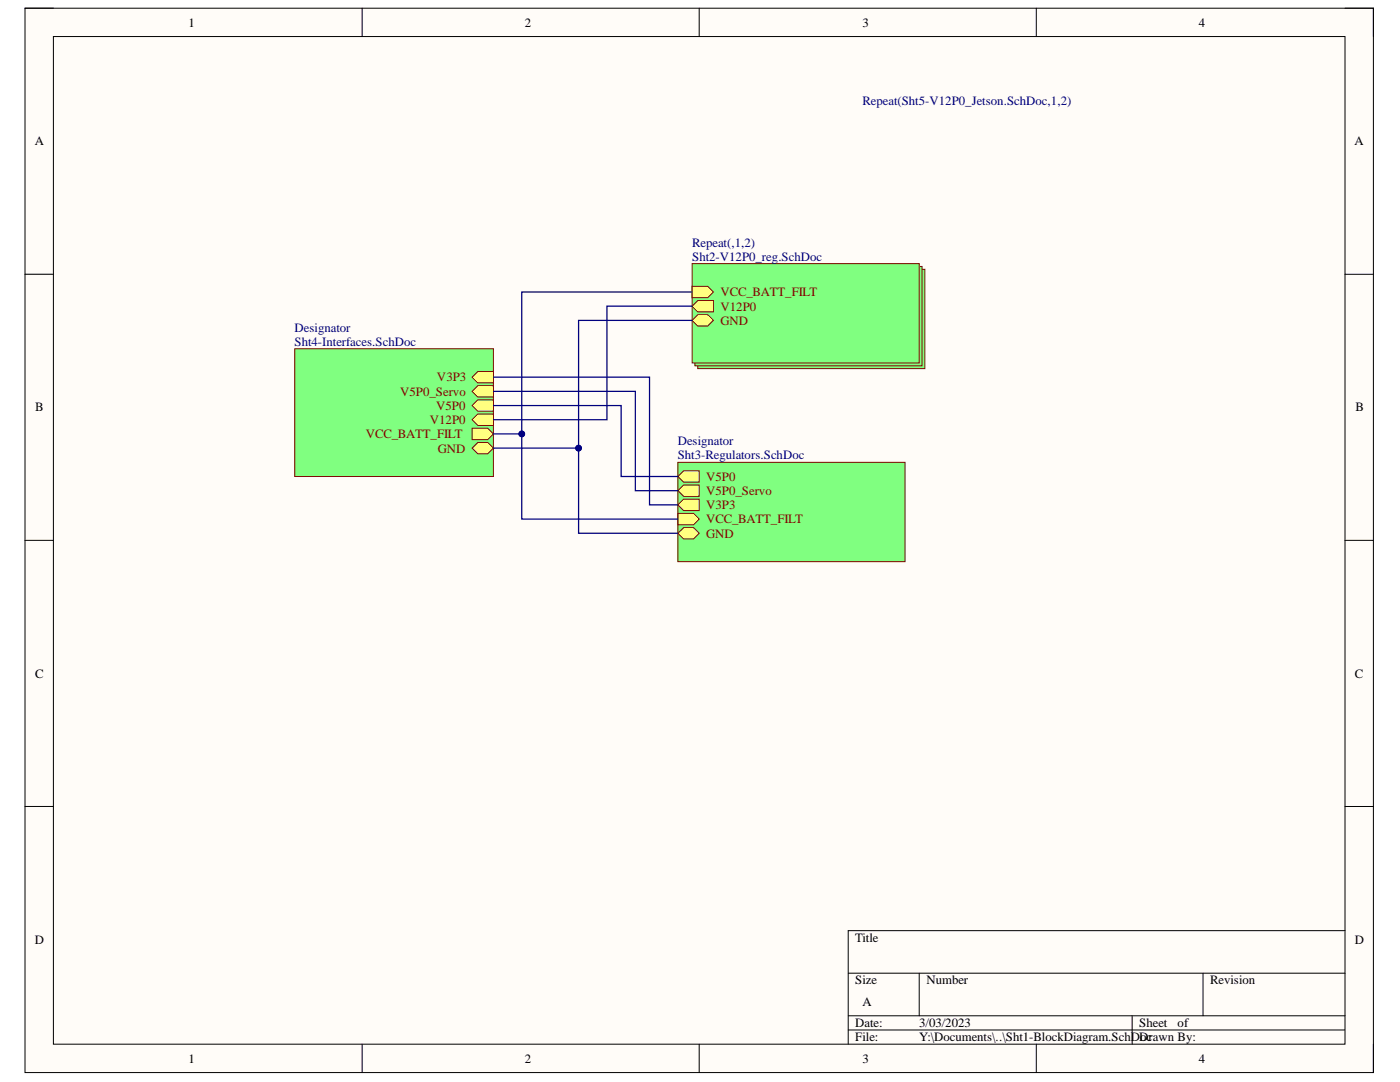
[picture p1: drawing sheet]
<svg xmlns="http://www.w3.org/2000/svg" width="279mm" height="216mm" viewBox="0 0 279 216" stroke-linecap="round" stroke-linejoin="round" font-family="sans-serif">
<path d="M5 1.6h269.1v212.4h-269.1z" fill-rule="evenodd" fill="#fffcf8"/>
<path d="M5 1.6h269.1v212.4h-269.1z" fill="none" stroke="#000" stroke-width=".2"/>
<path d="M10.7 7.3h257.7v201.1h-257.7z" fill-rule="evenodd" fill="#fffcf8"/>
<g fill="none" stroke="#000" stroke-width=".2">
<path d="M5 1.6h5.7M10.7 7.3h257.7v201.1h-257.7zM72.3 1.6v5.7M139.5 1.6v5.7M206.8 1.6v5.7M268.4 1.6h5.7v5.7M5 54.7h5.7M268.4 54.7h5.7M5 107.8h5.7M268.4 107.8h5.7M5 160.9h5.7M268.4 160.9h5.7"/>
<path d="M169.3 194.2h99.1M183.5 194.2v8.5M240.1 194.2v8.5M268.4 185.7h-99.1v22.7M72.3 208.4v5.6M139.5 208.4v5.6M169.3 202.7h99.1M169.3 205.5h99.1M206.8 208.4v5.6M225.9 202.7v5.7M274.1 208.4v5.6"/>
</g>
<path d="M58.8 69.6h39.7v25.5h-39.7z" fill-rule="evenodd" fill="#80ff80"/>
<path d="M58.8 69.6h39.7v25.5h-39.7z" fill="none" stroke="#800000" stroke-width=".2"/>
<path d="M94.2 85.5h3.1l1.2 1.1-1.2 1.1h-3.1z" fill-rule="evenodd" fill="#ffff80"/>
<path d="M94.2 85.5h3.1l1.2 1.1-1.2 1.1h-3.1z" fill="none" stroke="#800000" stroke-width=".2"/>
<path d="M94.2 83.8l1.2-1.2h3.1v2.3h-3.1z" fill-rule="evenodd" fill="#ffff80"/>
<path d="M94.2 83.8l1.2-1.2h3.1v2.3h-3.1z" fill="none" stroke="#800000" stroke-width=".2"/>
<path d="M95.4 79.8h3.1v2.3h-3.1l-1.2-1.2z" fill-rule="evenodd" fill="#ffff80"/>
<path d="M95.4 79.8h3.1v2.3h-3.1l-1.2-1.2z" fill="none" stroke="#800000" stroke-width=".2"/>
<path d="M95.4 77h3.1v2.2h-3.1l-1.2-1.1z" fill-rule="evenodd" fill="#ffff80"/>
<path d="M95.4 77h3.1v2.2h-3.1l-1.2-1.1z" fill="none" stroke="#800000" stroke-width=".2"/>
<path d="M94.2 75.3l1.2-1.2h3.1v2.3h-3.1z" fill-rule="evenodd" fill="#ffff80"/>
<path d="M94.2 75.3l1.2-1.2h3.1v2.3h-3.1z" fill="none" stroke="#800000" stroke-width=".2"/>
<path d="M94.2 89.4l1.2-1.1h1.9l1.2 1.1-1.2 1.1h-1.9z" fill-rule="evenodd" fill="#ffff80"/>
<path d="M94.2 89.4l1.2-1.1h1.9l1.2 1.1-1.2 1.1h-1.9z" fill="none" stroke="#800000" stroke-width=".2"/>
<path d="M139.3 53.7h45.3v19.9h-45.3z" fill-rule="evenodd" fill="#80ff80"/>
<path d="M139.3 53.7h45.3v19.9h-45.3z" fill="none" stroke="#800000" stroke-width=".2"/>
<path d="M138.7 53.2h45.3v19.8h-45.3z" fill-rule="evenodd" fill="#80ff80"/>
<path d="M138.7 53.2h45.3v19.8h-45.3z" fill="none" stroke="#800000" stroke-width=".2"/>
<path d="M138.1 52.6h45.4v19.8h-45.4z" fill-rule="evenodd" fill="#80ff80"/>
<path d="M138.1 52.6h45.4v19.8h-45.4z" fill="none" stroke="#800000" stroke-width=".2"/>
<path d="M138.1 57.1h3.1l1.2 1.2-1.2 1.1h-3.1z" fill-rule="evenodd" fill="#ffff80"/>
<path d="M138.1 57.1h3.1l1.2 1.2-1.2 1.1h-3.1z" fill="none" stroke="#800000" stroke-width=".2"/>
<path d="M139.3 60h3.1v2.2h-3.1l-1.2-1.1z" fill-rule="evenodd" fill="#ffff80"/>
<path d="M139.3 60h3.1v2.2h-3.1l-1.2-1.1z" fill="none" stroke="#800000" stroke-width=".2"/>
<path d="M139.3 62.8h1.9l1.2 1.1-1.2 1.2h-1.9l-1.2-1.2z" fill-rule="evenodd" fill="#ffff80"/>
<path d="M139.3 62.8h1.9l1.2 1.1-1.2 1.2h-1.9l-1.2-1.2z" fill="none" stroke="#800000" stroke-width=".2"/>
<path d="M135.3 92.3h45.3v19.8h-45.3z" fill-rule="evenodd" fill="#80ff80"/>
<path d="M135.3 92.3h45.3v19.8h-45.3z" fill="none" stroke="#800000" stroke-width=".2"/>
<path d="M135.3 95.1l1.1-1.2h3.1v2.3h-3.1z" fill-rule="evenodd" fill="#ffff80"/>
<path d="M135.3 95.1l1.1-1.2h3.1v2.3h-3.1z" fill="none" stroke="#800000" stroke-width=".2"/>
<path d="M135.3 97.9l1.1-1.1h3.1v2.2h-3.1z" fill-rule="evenodd" fill="#ffff80"/>
<path d="M135.3 97.9l1.1-1.1h3.1v2.2h-3.1z" fill="none" stroke="#800000" stroke-width=".2"/>
<path d="M135.3 100.7l1.1-1.1h3.1v2.3h-3.1z" fill-rule="evenodd" fill="#ffff80"/>
<path d="M135.3 100.7l1.1-1.1h3.1v2.3h-3.1z" fill="none" stroke="#800000" stroke-width=".2"/>
<path d="M135.3 102.4h3.1l1.1 1.2-1.1 1.1h-3.1z" fill-rule="evenodd" fill="#ffff80"/>
<path d="M135.3 102.4h3.1l1.1 1.2-1.1 1.1h-3.1z" fill="none" stroke="#800000" stroke-width=".2"/>
<path d="M135.3 106.4l1.1-1.1h2l1.1 1.1-1.1 1.1h-2z" fill-rule="evenodd" fill="#ffff80"/>
<path d="M135.3 106.4l1.1-1.1h2l1.1 1.1-1.1 1.1h-2z" fill="none" stroke="#800000" stroke-width=".2"/>
<path d="M138.1 58.3h-34v28.3h-5.6" fill="none" stroke="#000080" stroke-width=".25"/>
<circle cx="104.1" cy="86.6" r=".57" fill="#000080"/>
<circle cx="104.1" cy="86.6" r=".57" fill="none" stroke="#000080" stroke-width=".2"/>
<path d="M104.1 86.6v17h31.2" fill="none" stroke="#000080" stroke-width=".25"/>
<circle cx="104.1" cy="86.6" r=".57" fill="#000080"/>
<circle cx="104.1" cy="86.6" r=".57" fill="none" stroke="#000080" stroke-width=".2"/>
<path d="M98.5 75.3h31.1v25.4h5.7M98.5 78.1h28.3v19.8h8.5M138.1 61.1h-17v22.7h-22.6M98.5 80.9h25.5v14.2h11.3M98.5 89.4h17v17h19.8" fill="none" stroke="#000080" stroke-width=".25"/>
<circle cx="115.5" cy="89.4" r=".57" fill="#000080"/>
<circle cx="115.5" cy="89.4" r=".57" fill="none" stroke="#000080" stroke-width=".2"/>
<path d="M138.1 63.9h-22.6v25.5" fill="none" stroke="#000080" stroke-width=".25"/>
<circle cx="115.5" cy="89.4" r=".57" fill="#000080"/>
<circle cx="115.5" cy="89.4" r=".57" fill="none" stroke="#000080" stroke-width=".2"/>
<g font-size="2.5">
<text x="37.6" y="5.3">1</text>
<text x="104.7" y="5.3">2</text>
<text x="172.1" y="5.3">3</text>
<text x="239.3" y="5.3">4</text>
<text x="6.9" y="29">A</text>
<text x="270.3" y="29">A</text>
<text x="7" y="82.1">B</text>
<text x="270.5" y="82.1">B</text>
<text x="7" y="135.2">C</text>
<text x="270.4" y="135.2">C</text>
<text x="6.9" y="188.3">D</text>
<text x="170.7" y="188">Title</text>
<text x="270.4" y="188.3">D</text>
<text x="170.7" y="196.4">Size</text>
<text x="184.9" y="196.4">Number</text>
<text x="241.5" y="196.4">Revision</text>
<text x="172.1" y="200.7">A</text>
<text x="170.7" y="205">Date:</text>
<text x="170.7" y="207.8">File:</text>
<text x="183.5" y="205">3/03/2023</text>
<text x="183.5" y="207.8">Y:\Documents\..\Sht1-BlockDiagram.SchDDrawn By:</text>
<text x="227.4" y="205">Sheet</text>
<text x="227.5" y="207.8">oc</text>
<text x="235" y="205">of</text>
<text x="37.6" y="212.1">1</text>
<text x="104.7" y="212.1">2</text>
<text x="172.1" y="212.1">3</text>
<text x="239.3" y="212.1">4</text>
</g>
<g font-size="2.5" fill="#000080">
<text x="172.1" y="20.9">Repeat(Sht5-V12P0_Jetson.SchDoc,1,2)</text>
<text x="138.1" y="49.2">Repeat(,1,2)</text>
<text x="138.1" y="52">Sht2-V12P0_reg.SchDoc</text>
<text x="58.8" y="66.2">Designator</text>
<text x="58.8" y="69">Sht4-Interfaces.SchDoc</text>
<text x="135.2" y="88.9">Designator</text>
<text x="135.2" y="91.7">Sht3-Regulators.SchDoc</text>
</g>
<g font-size="2.5" fill="#800000">
<text x="143.8" y="59.1">VCC_BATT_FILT</text>
<text x="143.8" y="62">V12P0</text>
<text x="143.8" y="64.8">GND</text>
<text x="87.2" y="76.1">V3P3</text>
<text x="79.8" y="79">V5P0_Servo</text>
<text x="87" y="81.8">V5P0</text>
<text x="73" y="87.4">VCC_BATT_FILT</text>
<text x="85.8" y="84.6">V12P0</text>
<text x="87.4" y="90.3">GND</text>
<text x="140.9" y="96">V5P0</text>
<text x="140.9" y="98.8">V5P0_Servo</text>
<text x="140.9" y="101.6">V3P3</text>
<text x="140.9" y="104.4">VCC_BATT_FILT</text>
<text x="140.9" y="107.3">GND</text>
</g>
</svg>
